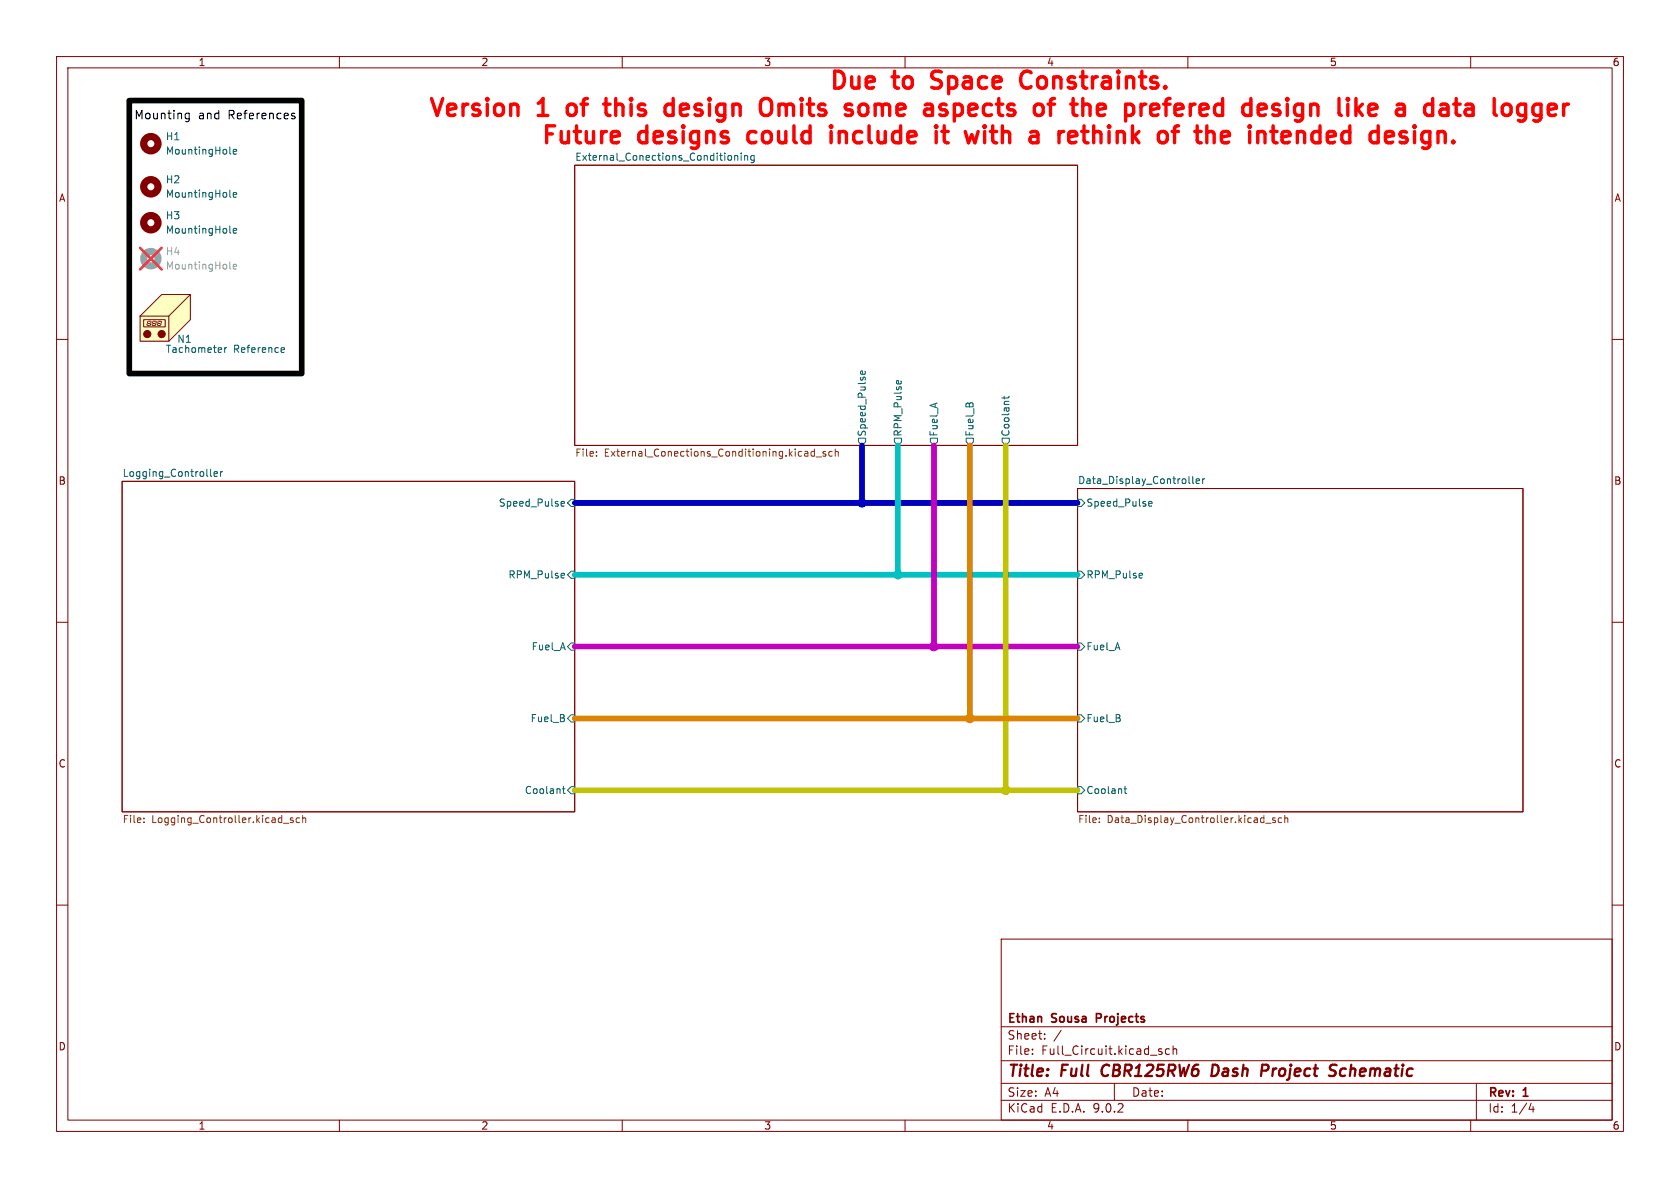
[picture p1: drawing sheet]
<svg xmlns="http://www.w3.org/2000/svg" width="297mm" height="210mm" viewBox="0 0 297 210" stroke-linecap="round" stroke-linejoin="round" font-family="sans-serif">
<g fill="none" stroke="#840000" stroke-width=".18">
<path d="M10 10h277v190h-277zM12 12h273v186h-273zM60 10v2M110 10v2M160 10v2M210 10v2M260 10v2M101.6 29.2h88.9v49.5h-88.9zM10 60h2M285 60h2M21.6 85.1h80v58.4h-80zM190.5 86.4h78.7v57.1h-78.7z"/>
<path d="M10 110h2M285 110h2M10 160h2M177 166h108v32h-108zM285 160h2M60 198v2M110 198v2M160 198v2M177 194.5h108M177 191.5h108M177 187.5h108M177 181.5h108"/>
<path d="M182.5 186.3v.1M182.5 185.5v.1M184.7 183.6v.1M184.7 182.8v.1M187.6 182.1l-1.3 2M197 191.5v3M204.9 185.8l.5 .2 .1 .1-.1 .2-.4 .1M204.9 185.5h.5M206.7 185.5l-.4-.1-.3 .3v.4l.2 .2h.5M207.4 185.5l.2-.1 .4 .1v.9M207.4 184.9v1.5M210 198v2"/>
<path d="M260 198v2M261 191.5v6.5M270.7 195l-.4 1.1h.9M271 195.6v1"/>
</g>
<path d="M195 188.5a1.27 1.27 0 0 0 0 1.6M215.2 188.3l-.8-.1-.2 2h.4l.5-.3M223.2 188.2l.9 .1a.58 .58 0 0 1-.3 1h-.8M236 189.4a.44 .44 0 0 1 0 .6M236 188.2l.3 .1M237.8 188.9a.66 .66 0 0 0-.9 .4v.7l.3 .2h.4" fill="none" stroke="#840000" stroke-width=".4"/>
<path d="M193.8 180h.6M194.4 179.2h-.6v1.5" fill="none" stroke="#840000" stroke-width=".3"/>
<g fill="none" stroke="#006464" stroke-width=".18">
<path d="M40.6 34.7l.2 .2M41.2 34.4l.6-.1v-.2l-.4-.1-.2 .2 .1 .6h.5M129.9 27.5h.5v.8M131 27.1v.1M131 27.5v.8M131.6 27.6l.2-.1h.3l.1 .8M131.6 27.5v.8M132.7 27.7l.1 .6h.5M133.3 27.5v1l-.2 .3-.3-.1M40.6 41l.2 .2M41.2 40.8l.6-.1v-.3h-.4l-.2 .2 .1 .6h.5M151.8 77.5h1.2v.6l-.6 .6-.6-.6z"/>
<path d="M152.9 65.6l.1 .4-.2 .2-.6-.1v-.5h.2l.2 .6M158.1 77.5h1.3v.6l-.7 .6-.6-.6zM158.5 67.4l.3-.1 .1 .6M159.3 67.3v.1M164.5 77.5h1.2v.6l-.6 .6-.6-.6zM170.8 77.5h1.3v.6l-.7 .6-.6-.6zM177.2 77.5h1.2v.6l-.6 .6-.6-.6zM177.5 70v.5M178.4 70l-.2 .3h-1.1M37.2 82.9v1.1l.2 .2M37.8 83.8l.6-.1v-.3h-.4l-.2 .1 .1 .7h.5M39 83.4v.8"/>
<path d="M39.3 83.4l-.3 .2M99.2 89.1l.6-.2-.1-.2-.3-.1-.2 .2 .1 .6h.4M101 88.3h.6v1.2h-.6l-.7-.6zM190.5 88.3h.6l.7 .6-.7 .6h-.6zM203.1 89.1l.6-.2-.1-.2-.4-.1-.1 .2v.6h.5M210.3 85.4l.1 .1M210.9 84.2v1.1l.1 .2M211.5 85.1l.6-.2-.1-.2-.4-.1-.1 .2v.6h.5M212.6 84.6v.9M213 84.6l-.4 .3M99.6 101.3l.2 .3-.6 .2M99.7 102.1l-.1 .1"/>
<path d="M101 113.7h.6v1.2h-.6l-.7-.6zM101 101h.6v1.2h-.6l-.7-.6zM190.5 113.7h.6l.7 .6-.7 .6h-.6zM190.5 101h.6l.7 .6-.7 .6h-.6zM201.8 101.3l.2 .3-.6 .2M201.9 102.1l-.1 .1M99.4 139.4h.5M99.6 139v1.1l.3 .2M100.3 139.7l.7-.6h.6v1.2h-.6zM101 126.4h.6v1.2h-.6l-.7-.6zM190.5 139.1h.6l.7 .6-.7 .6h-.6zM190.5 126.4h.6l.7 .6-.7 .6h-.6z"/>
<path d="M198.7 139.4h.5M198.9 139v1.1l.3 .2"/>
</g>
<g fill="none" stroke="#725600" stroke-width=".18">
<path d="M105.4 79.9v.1M142.8 79.9v.7M144 79.4v1.2M144 79.9l-.4-.1-.2 .2 .1 .6h.5M146 79.9l-.3-.1-.2 .2v.2l.5 .1v.3h-.5M147.1 79.9l-.3-.1-.3 .2 .1 .6h.5M147.7 79.9l.1-.1 .3 .1 .1 .7M147.7 79.4v1.2M105.4 80.5v.1M142.8 80.6h-.1M142.8 80.1l-.1 .1M144.3 80.8h.9"/>
<path d="M25.4 145.3v.1M25.4 144.6v.2M50.1 145.5h1M51.8 144.6h-.3l-.2 .2 .1 .1 .4 .2v.3h-.5M53 144.6h-.4l-.2 .2 .1 .6h.5M53.5 144.7l.2-.1h.3v.8M53.5 144.1v1.3M194.3 145.3v.1M194.3 144.6v.2M223.7 145.5h1M225.4 144.6h-.3l-.1 .2v.1l.4 .2v.3h-.4M226.6 144.6h-.4l-.2 .2 .1 .6h.5"/>
<path d="M227.1 144.7l.2-.1h.3l.1 .8M227.1 144.1v1.3"/>
</g>
<circle cx="26.7" cy="45.7" r="1.27" fill="none" stroke="#a1a1a1" stroke-width="1.3"/>
<path d="M40.6 47.4l.2 .2M41.2 47.1l.6-.1v-.2l-.4-.1-.2 .2 .1 .6h.5" fill="none" stroke="#989898" stroke-width=".18"/>
<path d="M24.8 43.8l3.8 3.8M28.6 43.8l-3.8 3.8" fill="none" stroke="#e12e31" stroke-width=".46"/>
<g fill="none" stroke="#840000" stroke-width="1.3">
<circle cx="26.7" cy="39.4" r="1.27"/>
<circle cx="26.7" cy="33" r="1.27"/>
</g>
<path d="M24.8 55.9l3.8-3.8h5.1v4.4l-3.9 3.8h-5z" fill="#ffffc2"/>
<g fill="none" stroke="#840000" stroke-width=".18">
<path d="M24.8 55.9l3.8-3.8h5.1v4.4l-3.9 3.8h-5zM25.4 56.5h3.8v1.3h-3.8zM26 57.3v.2M26.1 57.6h.3M26.1 56.8v.3M26.2 57.2h.3M26.3 56.8h.3M26.6 57.3v.2M26.7 56.8v.3M26.9 57.3v.2M27 57.6h.3M27 56.8v.3"/>
<path d="M27.1 57.2h.3M27.2 56.8h.3M27.5 57.3v.2M27.6 56.8v.3M27.8 57.3v.2M27.9 57.6h.3M27.9 56.8v.3M28 57.2h.3M28.1 56.8h.3M28.4 57.3v.2M28.5 56.8v.3M29.8 55.9v4.4"/>
<path d="M33.7 52.1l-3.9 3.8h-5"/>
</g>
<g fill="#840000" stroke="#840000" stroke-width=".18">
<circle cx="26" cy="59.1" r=".63"/>
<circle cx="28.6" cy="59.1" r=".63"/>
</g>
<path d="M40.6 27.1l.2 .1M41.2 26.8l.6-.1v-.2l-.4-.1-.2 .2 .1 .6h.5M39.7 61.5v.8M40.1 61.5l-.4 .2M49.9 61.5h.3l.1 .3-.6 .1M50.2 62.2l-.3 .1" fill="none" stroke="#006464" stroke-width=".18"/>
<circle cx="26.7" cy="25.4" r="1.27" fill="none" stroke="#840000" stroke-width="1.3"/>
<path d="M165.1 78.7v35.6M101.6 114.3h88.9" fill="none" stroke="#c200c2" stroke-width="1"/>
<path d="M152.4 78.7v10.2M101.6 88.9h88.9" fill="none" stroke="#0000c2" stroke-width="1"/>
<path d="M158.7 78.7v22.9M101.6 101.6h88.9" fill="none" stroke="#00c2c2" stroke-width="1"/>
<path d="M177.8 78.7v61M101.6 139.7h88.9" fill="none" stroke="#c2c200" stroke-width="1"/>
<path d="M171.4 78.7v48.3M101.6 127h88.9" fill="none" stroke="#dd8500" stroke-width="1"/>
<path d="M32.8 20.9l.2 .1 .5-.1M33.5 20v1.2l-.3 .3-.4-.1M33.5 20.1l-.5-.1-.2 .2M51.7 20.5l.4 .1 .1 .2-.2 .2h-.3M51.7 20l.4 .1" fill="none" stroke="#000" stroke-width=".18"/>
<g fill="none" stroke="#f00" stroke-width=".6">
<path d="M106.7 18.4h1.2M107.1 17.4v2.6l.2 .3 .6 .1M118.1 18.4h.6l.3 .2M119 17.4v3M135.7 17.4l.3 .2a2.13 2.13 0 0 1 0 2.7l-.3 .1M137.7 18.4v2M138.1 18.4l-.4 .3M152.1 18.6a.81 .81 0 0 1 1.3 .4v.8a.81 .81 0 0 1-1.3 .5M168.7 18.4v3M181.7 12.6a1.32 1.32 0 0 0-1.3 1.7 1.22 1.22 0 0 0 1.3 1.3M189.3 18.4h1.1M189.7 17.4v2.6l.2 .3 .2 .1"/>
<path d="M205.7 18.4h1.2M208.7 18.4h-.6l-.2 .2-.2 .2v1.2l.2 .3 .2 .1h.6M209.1 19.1l-1.4 .3M227.6 17.4l.1 .2-.1 .1M230.3 18.6l-.3-.2h-.6l-.4 .3-.1 .3v.8l.2 .5 .3 .1h.6l.3-.1M230.3 18.4v2.4a.81 .81 0 0 1-1.3 .5M247 18.6l.3-.2h.6l.2 .2 .2 .2v1.6M248.3 19.1l-.3 .2h-.7a.59 .59 0 0 0-.5 .5 .59 .59 0 0 0 .5 .6h.7l.3-.1M257 18.4h1.1M259.1 18.6l.3-.2h.6l.3 .2 .1 .2v1.6M260.4 19.1l-.3 .2h-.7a.59 .59 0 0 0-.4 .5 .59 .59 0 0 0 .4 .6h.7l.3-.1M264.1 17.4v2.6l.2 .3 .3 .1"/>
<path d="M266.6 18.4a.81 .81 0 0 0-1 .6v.8a.81 .81 0 0 0 1 .6M119 20.3l-.3 .1h-.6M146.9 23.2v2M165.5 23.2v2M166.5 23.2h1.1M166.9 22.2v2.6l.2 .3 .5 .1M168.7 20.3l.3 .1h.6M172.9 23.2l-.5 2M174.1 23.2v2M191.2 23.2h1.2M191.6 22.2v2.6l.2 .3 .6 .1M211.6 22.2v2.6l.2 .3 .3 .1"/>
<path d="M229.4 23.2v2M230.5 23.4a.81 .81 0 0 0-1.1 .1M252.8 23.4l-.3-.2h-.6l-.4 .3-.1 .3v.9l.2 .4 .3 .1h.6l.3-.1M252.8 23.2v2.5a.81 .81 0 0 1-1.3 .4M257.9 20.4h.2"/>
</g>
<path d="M22.9 17.8h30.4v48.2h-30.4z" fill="none" stroke="#000" stroke-width="1"/>
<circle cx="165.1" cy="114.3" r=".75" fill="#c200c2" stroke="#c200c2" stroke-width=".18"/>
<circle cx="152.4" cy="88.9" r=".75" fill="#0000c2" stroke="#0000c2" stroke-width=".18"/>
<circle cx="158.7" cy="101.6" r=".75" fill="#00c2c2" stroke="#00c2c2" stroke-width=".18"/>
<circle cx="177.8" cy="139.7" r=".75" fill="#c2c200" stroke="#c2c200" stroke-width=".18"/>
<circle cx="171.4" cy="127" r=".75" fill="#dd8500" stroke="#dd8500" stroke-width=".18"/>
<g font-size="4.2" fill="#f00">
<text x="146.3" y="16.6">Due</text>
<text x="158" y="16.6">to</text>
<text x="165.9" y="16.6">Space</text>
<text x="182.9" y="16.6">Constraints.</text>
<text x="75.4" y="21.5">Version</text>
<text x="95.2" y="21.5">1</text>
<text x="101.5" y="21.5">of</text>
<text x="109.4" y="21.5">this</text>
<text x="121.2" y="21.5">design</text>
<text x="139.3" y="21.5">Omits</text>
<text x="155.5" y="21.5">some</text>
<text x="170.7" y="21.5">aspects</text>
<text x="191.3" y="21.5">of</text>
<text x="199.2" y="21.5">the</text>
<text x="209.7" y="21.5">prefered</text>
<text x="231.7" y="21.5">design</text>
<text x="249.8" y="21.5">like</text>
<text x="267.5" y="21.5">data</text>
<text x="95.3" y="26.3">Future</text>
<text x="113" y="26.3">designs</text>
<text x="133.4" y="26.3">could</text>
<text x="149.2" y="26.3">include</text>
<text x="169" y="26.3">it</text>
<text x="175.6" y="26.3">with</text>
<text x="188.1" y="26.3">a</text>
<text x="194.3" y="26.3">rethink</text>
<text x="213.2" y="26.3">of</text>
<text x="221.1" y="26.3">the</text>
<text x="231.6" y="26.3">intended</text>
<text x="254.2" y="26.3">design.</text>
</g>
<g font-size="2.8" fill="#840000">
<text x="178" y="190.9">Title:</text>
<text x="187.7" y="190.9">Full</text>
<text x="195.6" y="190.9">CBR125RW6</text>
<text x="215.8" y="190.9">Dash</text>
<text x="225.4" y="190.9">Project</text>
<text x="238.3" y="190.9">Schematic</text>
</g>
<g font-size="2.1">
<text x="23.7" y="21.3">Mounting</text>
<text x="35" y="21.3">and</text>
<text x="40.4" y="21.3">References</text>
</g>
<g font-size="2.1" fill="#840000">
<text x="178" y="184">Sheet:</text>
<text x="178" y="181.2">Ethan</text>
<text x="186" y="181.2">Sousa</text>
<text x="194.5" y="181.2">Projects</text>
<text x="178" y="186.7">File:</text>
<text x="184.1" y="186.7">Full_Circuit.kicad_sch</text>
<text x="178" y="196.9">KiCad</text>
<text x="178" y="194.1">Size:</text>
<text x="184.7" y="194.1">A4</text>
<text x="185.7" y="196.9">E.D.A.</text>
<text x="193.3" y="196.9">9.0.2</text>
<text x="200" y="194.1">Date:</text>
<text x="263" y="194.3">Rev:</text>
<text x="263" y="196.9">Id:</text>
<text x="267.1" y="196.9">1/4</text>
<text x="269.4" y="194.3">1</text>
</g>
<g font-size="1.8" fill="#840000">
<text x="35" y="11.9">1</text>
<text x="85" y="11.9">2</text>
<text x="135" y="11.9">3</text>
<text x="185" y="11.9">4</text>
<text x="235" y="11.9">5</text>
<text x="285" y="11.9">6</text>
<text x="10.3" y="35.9">A</text>
<text x="285.3" y="35.9">A</text>
<text x="10.3" y="85.9">B</text>
<text x="285.3" y="85.9">B</text>
<text x="10.3" y="135.9">C</text>
<text x="285.3" y="135.9">C</text>
<text x="10.3" y="185.9">D</text>
<text x="285.3" y="185.9">D</text>
<text x="35" y="199.9">1</text>
<text x="85" y="199.9">2</text>
<text x="135" y="199.9">3</text>
<text x="185" y="199.9">4</text>
<text x="235" y="199.9">5</text>
<text x="285" y="199.9">6</text>
</g>
<g font-size="1.8" fill="#006464">
<text x="29.2" y="25">H1</text>
<text x="29.2" y="27.5">MountingHole</text>
<text x="101.6" y="28.5">External_Conections_Conditioning</text>
<text x="29.2" y="32.6">H2</text>
<text x="29.2" y="35.2">MountingHole</text>
<text x="29.2" y="39">H3</text>
<text x="29.2" y="41.5">MountingHole</text>
<text x="29.2" y="62.6">Tachometer</text>
<text x="31.3" y="60.8">N1</text>
<text x="41.3" y="62.6">Reference</text>
<text x="153.3" y="77.3" transform="rotate(-90 153.3 77.3)">Speed_Pulse</text>
<text x="159.6" y="77.3" transform="rotate(-90 159.6 77.3)">RPM_Pulse</text>
<text x="166" y="77.3" transform="rotate(-90 166 77.3)">Fuel_A</text>
<text x="172.3" y="77.3" transform="rotate(-90 172.3 77.3)">Fuel_B</text>
<text x="178.7" y="77.3" transform="rotate(-90 178.7 77.3)">Coolant</text>
<text x="21.6" y="84.4">Logging_Controller</text>
<text x="88.1" y="89.8">Speed_Pulse</text>
<text x="190.5" y="85.6">Data_Display_Controller</text>
<text x="192" y="89.8">Speed_Pulse</text>
<text x="89.8" y="102.5">RPM_Pulse</text>
<text x="192" y="102.5">RPM_Pulse</text>
<text x="93.9" y="115.2">Fuel_A</text>
<text x="192" y="115.2">Fuel_A</text>
<text x="93.7" y="127.9">Fuel_B</text>
<text x="192" y="127.9">Fuel_B</text>
<text x="92.7" y="140.6">Coolant</text>
<text x="192" y="140.6">Coolant</text>
</g>
<g font-size="1.8" fill="#989898">
<text x="29.2" y="45.3">H4</text>
<text x="29.2" y="47.9">MountingHole</text>
</g>
<g font-size="1.8" fill="#725600">
<text x="101.6" y="81.1">File:</text>
<text x="106.8" y="81.1">External_Conections_Conditioning.kicad_sch</text>
<text x="21.6" y="145.8">File:</text>
<text x="26.8" y="145.8">Logging_Controller.kicad_sch</text>
<text x="190.5" y="145.8">File:</text>
<text x="195.7" y="145.8">Data_Display_Controller.kicad_sch</text>
</g>
</svg>
